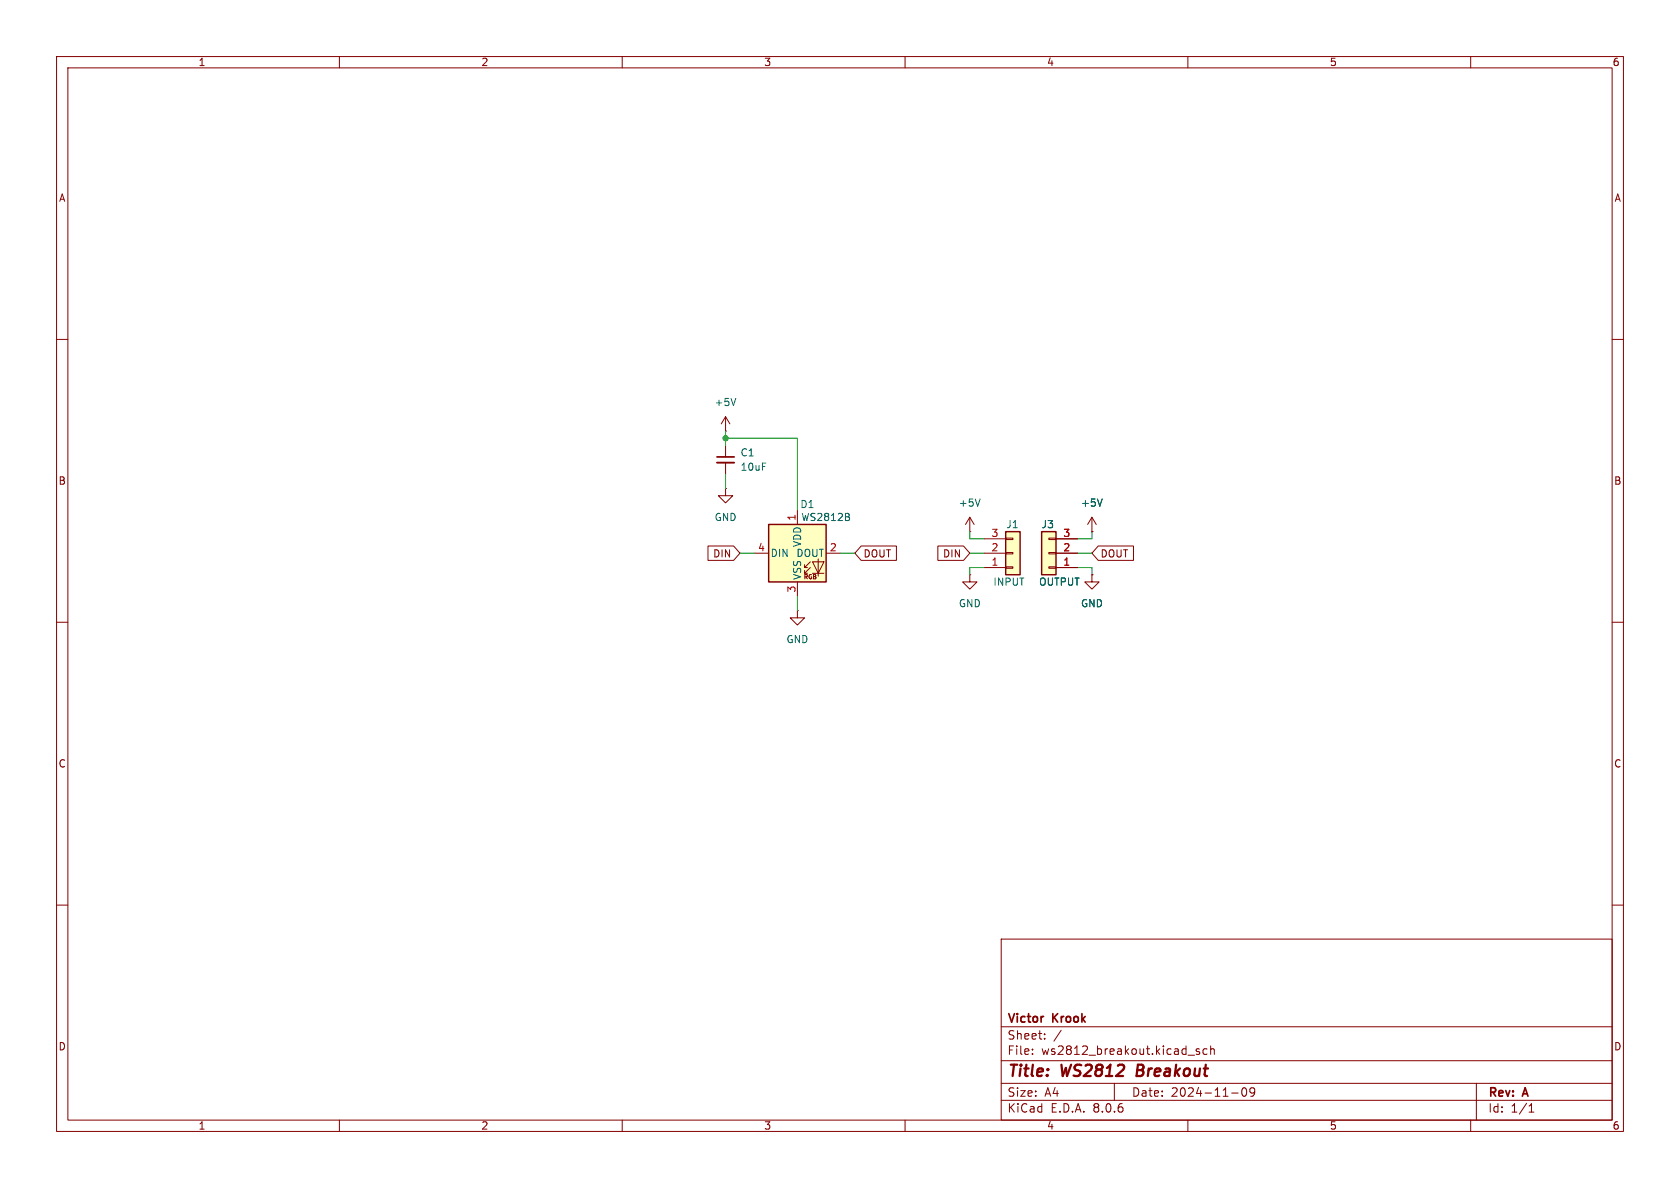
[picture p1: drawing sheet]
<svg xmlns="http://www.w3.org/2000/svg" width="297mm" height="210mm" viewBox="0 0 297 210" stroke-linecap="round" stroke-linejoin="round" font-family="sans-serif">
<g fill="none" stroke="#840000" stroke-width=".18">
<path d="M10 10h277v190h-277zM12 12h273v186h-273zM60 10v2M110 10v2M160 10v2M210 10v2M260 10v2M10 60h2M285 60h2M10 110h2M285 110h2M10 160h2"/>
<path d="M285 160h2M177 166h108v32h-108zM60 198v2M110 198v2M160 198v2M177 194.5h108M177 191.5h108M177 187.5h108M177 181.5h108M182.5 186.3v.1M182.5 185.5v.1M184.7 183.6v.1"/>
<path d="M184.7 182.8v.1M187.6 182.1l-1.3 2M197 191.5v3M210 198v2M210 186.5h1.2M212 185.5l-.3-.1-.2 .2v.2l.5 .2v.3h-.5M213.4 185.5l-.4-.1-.3 .3v.4l.1 .2h.6M214 185.5l.2-.1 .4 .1 .1 .9M214 184.9v1.5M217.7 193.2h1.2M219.7 192.4l.2-.1a.81 .81 0 0 1 .6 .6 .81 .81 0 0 1-.3 .8l-.2 .1a.81 .81 0 0 1-.3-1.4zM221.8 192.9l-.3 .3h-.3l-.2-.3 .1-.5 .4-.1 .2 .1a.99 .99 0 0 1-.3 1.4h-.3"/>
<path d="M260 198v2M261 191.5v6.5M270.3 196.6h.9M270.3 195.5l.4-.4v1.5"/>
</g>
<path d="M201.2 188.2l-.3 2h.8" fill="none" stroke="#840000" stroke-width=".4"/>
<path d="M184.1 94h2.6v7.6h-2.6z" fill="#ffffc2"/>
<path d="M128.3 86.4v1.2h1.2l-1.2 1.3-1.3-1.3h1.3M128.3 86.4h.1M185.4 95.1h1.3v.3h-1.3zM185.4 97.7h1.3v.2h-1.3zM186.7 97.8h3.8M186.7 95.3h3.8M141 108v1.2h1.2l-1.2 1.3-1.3-1.3h1.3M141 108h.1M185.4 100.2h1.3v.3h-1.3zM186.7 100.3h3.8M193 101.6v1.3h-1.2l1.2 1.2 1.3-1.2h-1.3M193 101.6h.1" fill="none" stroke="#840000" stroke-width=".18"/>
<path d="M184.1 94h2.6v7.6h-2.6z" fill="none" stroke="#840000" stroke-width=".25"/>
<path d="M135.9 92.7h10.1v10.2h-10.1z" fill="#ffffc2"/>
<g fill="none" stroke="#840000" stroke-width=".18">
<path d="M133.3 97.8h2.6M141 90.2v2.5M143.3 99.3l-1.1 1v-.5M143.6 99.3h2.1l-1 2zM144.7 98.8v3.1M146 97.8h2.6M171.4 94h.1M171.4 91.4l-.7 1.3M171.4 91.4v2.6M171.4 91.4l.8 1.3M193 94h.1M193 91.4l.8 1.3"/>
<path d="M193 91.4v2.6M193 91.4l-.7 1.3M141 102.9v2.5M142.2 101.3h.5M142.2 100.3h.5M143.3 100.3l-1.1 1v-.5M143.6 101.3h2.1"/>
</g>
<path d="M135.9 92.7h10.1v10.2h-10.1z" fill="none" stroke="#840000" stroke-width=".25"/>
<path d="M150.1 91.4l.1 .2-.1 .4M150.1 90.9v.3M173.3 88.2l-.5 1.3M194.9 88.2l-.5 1.3" fill="none" stroke="#006464" stroke-width=".18"/>
<path d="M177.8 94h2.5v7.6h-2.5z" fill="#ffffc2"/>
<g fill="none" stroke="#840000" stroke-width=".18">
<path d="M128.3 76.2h.1M128.3 73.7v2.5M128.3 78.7v2.1M128.3 73.7l-.8 1.2M128.3 73.7l.7 1.2M125.2 96.5h4.5l1.1 1.3-1.1 1.3h-4.5zM128.3 81.8v2M152.2 96.5h6.3v2.6h-6.3l-1.1-1.3zM165.8 96.5h4.5l1.1 1.3-1.1 1.3h-4.5zM174 97.8h3.8M174 95.3h3.8M177.8 95.1h1.3v.3h-1.3z"/>
<path d="M177.8 97.7h1.3v.2h-1.3zM186.7 97.8h3.8M186.7 95.3h3.8M193 94h.1M194.2 96.5h6.2v2.6h-6.2l-1.2-1.3zM171.4 101.6v1.3h1.3l-1.3 1.2-1.2-1.2h1.2M171.4 101.6h.1M174 100.3h3.8M177.8 100.2h1.3v.3h-1.3zM186.7 100.3h3.8M193 101.6h.1"/>
</g>
<path d="M177.8 94h2.5v7.6h-2.5z" fill="none" stroke="#840000" stroke-width=".25"/>
<path d="M126.7 81.8h3.1" fill="none" stroke="#840000" stroke-width=".33"/>
<path d="M126.7 80.8h3.1" fill="none" stroke="#840000" stroke-width=".3"/>
<path d="M130.1 70.4l-.4 1.3M194.9 88.2l-.5 1.3" fill="none" stroke="#006464" stroke-width=".18"/>
<path d="M128.3 76.2v2.5M128.3 77.5h12.7v12.7M128.3 83.8v2.6M130.8 97.8h2.5M148.6 97.8h2.5M171.4 97.8h2.6M171.4 94v1.3h2.6M190.5 97.8h2.5M193 94v1.3h-2.5M141 105.4v2.6M174 100.3h-2.6v1.3M190.5 100.3h2.5v1.3" fill="none" stroke="#009600" stroke-width=".18"/>
<circle cx="128.3" cy="77.5" r=".46" fill="#009600" stroke="#009600" stroke-width=".18"/>
<g font-size="2.8" fill="#840000">
<text x="178" y="190.9">Title:</text>
<text x="187.7" y="190.9">WS2812</text>
<text x="201.8" y="190.9">Breakout</text>
</g>
<g font-size="2.1" fill="#840000">
<text x="178" y="184">Sheet:</text>
<text x="178" y="181.2">Victor</text>
<text x="186.2" y="181.2">Krook</text>
<text x="178" y="186.7">File:</text>
<text x="184.1" y="186.7">ws2812_breakout.kicad_sch</text>
<text x="178" y="196.9">KiCad</text>
<text x="178" y="194.1">Size:</text>
<text x="184.7" y="194.1">A4</text>
<text x="185.7" y="196.9">E.D.A.</text>
<text x="193.3" y="196.9">8.0.6</text>
<text x="200" y="194.1">Date:</text>
<text x="207" y="194.1">2024-11-09</text>
<text x="263" y="194.3">Rev:</text>
<text x="263" y="196.9">Id:</text>
<text x="267.1" y="196.9">1/1</text>
<text x="269.4" y="194.3">A</text>
</g>
<g font-size="1.8" fill="#840000">
<text x="35" y="11.9">1</text>
<text x="85" y="11.9">2</text>
<text x="135" y="11.9">3</text>
<text x="185" y="11.9">4</text>
<text x="235" y="11.9">5</text>
<text x="285" y="11.9">6</text>
<text x="10.3" y="35.9">A</text>
<text x="285.3" y="35.9">A</text>
<text x="10.3" y="85.9">B</text>
<text x="285.3" y="85.9">B</text>
<text x="126" y="98.7">DIN</text>
<text x="152.6" y="98.7">DOUT</text>
<text x="166.6" y="98.7">DIN</text>
<text x="194.5" y="98.7">DOUT</text>
<text x="10.3" y="135.9">C</text>
<text x="285.3" y="135.9">C</text>
<text x="10.3" y="185.9">D</text>
<text x="285.3" y="185.9">D</text>
<text x="35" y="199.9">1</text>
<text x="85" y="199.9">2</text>
<text x="135" y="199.9">3</text>
<text x="185" y="199.9">4</text>
<text x="235" y="199.9">5</text>
<text x="285" y="199.9">6</text>
</g>
<g font-size="1.8" fill="#006464">
<text x="126.2" y="72">+5V</text>
<text x="130.8" y="80.9">C1</text>
<text x="130.8" y="83.4">10uF</text>
<text x="169.4" y="89.8">+5V</text>
<text x="191" y="89.8">+5V</text>
<text x="126.2" y="92.3">GND</text>
<text x="141.4" y="90">D1</text>
<text x="141.6" y="92.3">WS2812B</text>
<text x="177.8" y="93.6">J1</text>
<text x="184" y="93.6">J3</text>
<text x="136.1" y="98.7">DIN</text>
<text x="140.7" y="98.7">DOUT</text>
<text x="141.8" y="96.8" transform="rotate(-90 141.8 96.8)">VDD</text>
<text x="141.8" y="102.6" transform="rotate(-90 141.8 102.6)">VSS</text>
<text x="169.4" y="107.5">GND</text>
<text x="175.5" y="103.7">INPUT</text>
<text x="183.6" y="103.7">OUTPUT</text>
<text x="191" y="107.5">GND</text>
<text x="138.9" y="113.9">GND</text>
</g>
<g font-size="1.8" fill="#a90000">
<text x="140.7" y="92.1" transform="rotate(-90 140.7 92.1)">1</text>
<text x="175.2" y="95">3</text>
<text x="187.9" y="95">3</text>
<text x="133.9" y="97.5">4</text>
<text x="146.6" y="97.5">2</text>
<text x="175.2" y="100.1">1</text>
<text x="175.2" y="97.5">2</text>
<text x="187.9" y="100.1">1</text>
<text x="187.9" y="97.5">2</text>
<text x="140.7" y="104.8" transform="rotate(-90 140.7 104.8)">3</text>
</g>
<text font-size="1.1" fill="#840000" x="142" y="102.6">RGB</text>
</svg>
